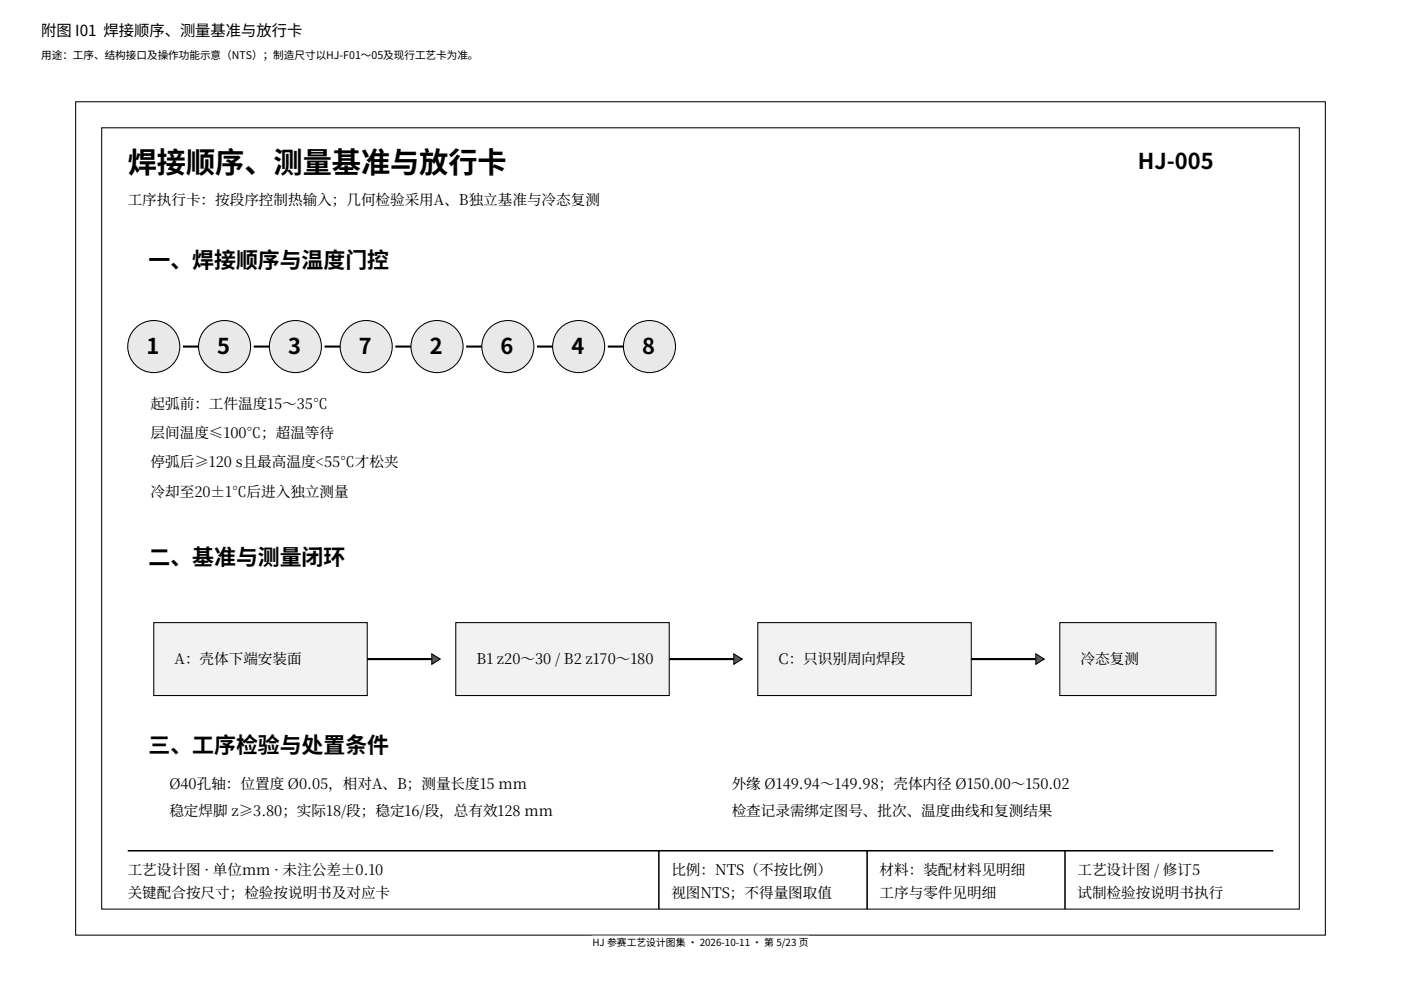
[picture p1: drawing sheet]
<svg xmlns="http://www.w3.org/2000/svg" width="420mm" height="297mm" viewBox="0 0 420 297" stroke-linecap="round" stroke-linejoin="round" font-family="sans-serif">
<g fill="#fff" stroke="#000" stroke-width=".31">
<path d="M22.7 30.5h374.6v249.8h-374.6z" fill-rule="evenodd"/>
<path d="M30.5 38.3h359v234.2h-359z" fill-rule="evenodd"/>
</g>
<circle cx="46.1" cy="103.9" r="7.8" fill="#e9e9e9" stroke="#000" stroke-width=".31"/>
<path d="M54.8 103.9h8.5" fill="none" stroke="#000" stroke-width=".62" stroke-linecap="butt"/>
<path d="M60.8 102.3l2.5 1.6-2.5 1.5z" fill="#5a5a5a" stroke="#000" stroke-width=".31"/>
<circle cx="67.3" cy="103.9" r="7.8" fill="#e9e9e9" stroke="#000" stroke-width=".31"/>
<path d="M76.1 103.9h8.4" fill="none" stroke="#000" stroke-width=".62" stroke-linecap="butt"/>
<path d="M82 102.3l2.5 1.6-2.5 1.5z" fill="#5a5a5a" stroke="#000" stroke-width=".31"/>
<circle cx="88.6" cy="103.9" r="7.8" fill="#e9e9e9" stroke="#000" stroke-width=".31"/>
<path d="M97.3 103.9h8.4" fill="none" stroke="#000" stroke-width=".62" stroke-linecap="butt"/>
<path d="M103.2 102.3l2.5 1.6-2.5 1.5z" fill="#5a5a5a" stroke="#000" stroke-width=".31"/>
<circle cx="109.8" cy="103.9" r="7.8" fill="#e9e9e9" stroke="#000" stroke-width=".31"/>
<path d="M118.5 103.9h8.5" fill="none" stroke="#000" stroke-width=".62" stroke-linecap="butt"/>
<path d="M124.5 102.3l2.5 1.6-2.5 1.5z" fill="#5a5a5a" stroke="#000" stroke-width=".31"/>
<circle cx="131" cy="103.9" r="7.8" fill="#e9e9e9" stroke="#000" stroke-width=".31"/>
<path d="M139.8 103.9h8.4" fill="none" stroke="#000" stroke-width=".62" stroke-linecap="butt"/>
<path d="M145.7 102.3l2.5 1.6-2.5 1.5z" fill="#5a5a5a" stroke="#000" stroke-width=".31"/>
<circle cx="152.2" cy="103.9" r="7.8" fill="#e9e9e9" stroke="#000" stroke-width=".31"/>
<path d="M161 103.9h8.4" fill="none" stroke="#000" stroke-width=".62" stroke-linecap="butt"/>
<path d="M166.9 102.3l2.5 1.6-2.5 1.5z" fill="#5a5a5a" stroke="#000" stroke-width=".31"/>
<circle cx="173.5" cy="103.9" r="7.8" fill="#e9e9e9" stroke="#000" stroke-width=".31"/>
<path d="M182.2 103.9h8.4" fill="none" stroke="#000" stroke-width=".62" stroke-linecap="butt"/>
<path d="M188.1 102.3l2.5 1.6-2.5 1.5z" fill="#5a5a5a" stroke="#000" stroke-width=".31"/>
<circle cx="194.7" cy="103.9" r="7.8" fill="#e9e9e9" stroke="#000" stroke-width=".31"/>
<g fill="#f2f2f2" stroke="#000" stroke-width=".31">
<path d="M46.1 186.6h64v21.9h-64z" fill-rule="evenodd"/>
<path d="M136.6 186.6h64v21.9h-64z" fill-rule="evenodd"/>
<path d="M227.2 186.6h64v21.9h-64z" fill-rule="evenodd"/>
<path d="M317.7 186.6h46.8v21.9h-46.8z" fill-rule="evenodd"/>
</g>
<path d="M110.1 197.5h21.9" fill="none" stroke="#000" stroke-width=".62" stroke-linecap="butt"/>
<path d="M129.5 196l2.5 1.5-2.5 1.6z" fill="#5a5a5a" stroke="#000" stroke-width=".31"/>
<path d="M200.6 197.5h21.9" fill="none" stroke="#000" stroke-width=".62" stroke-linecap="butt"/>
<path d="M220 196l2.5 1.5-2.5 1.6z" fill="#5a5a5a" stroke="#000" stroke-width=".31"/>
<path d="M291.2 197.5h21.8" fill="none" stroke="#000" stroke-width=".62" stroke-linecap="butt"/>
<path d="M310.5 196l2.5 1.5-2.5 1.6z" fill="#5a5a5a" stroke="#000" stroke-width=".31"/>
<path d="M38.3 255h343.4M197.5 255v17.5M260 255v17.5M319.3 255v17.5" fill="none" stroke="#000" stroke-width=".47"/>
<path d="M177.6 280.6h64.8v3.2h-64.8z" fill="#fff" stroke="#fff" stroke-width=".45"/>
<text font-size="8.7" x="38.3" y="51.7">焊接顺序、测量基准与放行卡</text>
<g font-size="6.6">
<text x="341.1" y="50.8">HJ-005</text>
<text x="44.5" y="80.5">一、焊接顺序与温度门控</text>
<text x="43.9" y="106.1">1</text>
<text x="65.1" y="106.1">5</text>
<text x="86.4" y="106.1">3</text>
<text x="107.6" y="106.1">7</text>
<text x="128.8" y="106.1">2</text>
<text x="150.1" y="106.1">6</text>
<text x="171.3" y="106.1">4</text>
<text x="192.5" y="106.1">8</text>
<text x="44.5" y="169.4">二、基准与测量闭环</text>
<text x="44.5" y="225.6">三、工序检验与处置条件</text>
</g>
<text font-size="4.6" x="12.3" y="10.9">附图 I01 焊接顺序、测量基准与放行卡</text>
<g font-size="4.4">
<text x="38.3" y="61.4">工序执行卡：按段序控制热输入；几何检验采用A、B独立基准与冷态复测</text>
<text x="45.2" y="122.6">起弧前：工件温度15～35℃</text>
<text x="45.2" y="131.3">层间温度≤100℃；超温等待</text>
<text x="45.2" y="140.1">停弧后≥120 s且最高温度&lt;55℃才松夹</text>
<text x="45.2" y="148.8">冷却至20±1℃后进入独立测量</text>
<text x="52.3" y="199.1">A：壳体下端安装面</text>
<text x="142.9" y="199.1">B1 z20～30 / B2 z170～180</text>
<text x="233.4" y="199.1">C：只识别周向焊段</text>
<text x="324" y="199.1">冷态复测</text>
<text x="50.8" y="236.6">Ø40孔轴：位置度 Ø0.05，相对A、B；测量长度15 mm</text>
<text x="219.4" y="236.6">外缘 Ø149.94～149.98；壳体内径 Ø150.00～150.02</text>
<text x="50.8" y="244.7">稳定焊脚 z≥3.80；实际18/段；稳定16/段，总有效128 mm</text>
<text x="219.4" y="244.7">检查记录需绑定图号、批次、温度曲线和复测结果</text>
<text x="38.3" y="262.2">工艺设计图 · 单位mm · 未注公差±0.10</text>
<text x="201.3" y="262.2">比例：NTS（不按比例）</text>
<text x="263.7" y="262.2">材料：装配材料见明细</text>
<text x="323" y="262.2">工艺设计图 / 修订5</text>
<text x="38.3" y="269">关键配合按尺寸；检验按说明书及对应卡</text>
<text x="201.3" y="269">视图NTS；不得量图取值</text>
<text x="263.7" y="269">工序与零件见明细</text>
<text x="323" y="269">试制检验按说明书执行</text>
</g>
<text font-size="3.2" x="12.3" y="17.6">用途：工序、结构接口及操作功能示意（NTS）；制造尺寸以HJ‑F01～05及现行工艺卡为准。</text>
<text font-size="2.9" x="177.6" y="283.4">HJ 参赛工艺设计图集 ・ 2026‑10‑11 ・ 第 5/23 页</text>
</svg>
